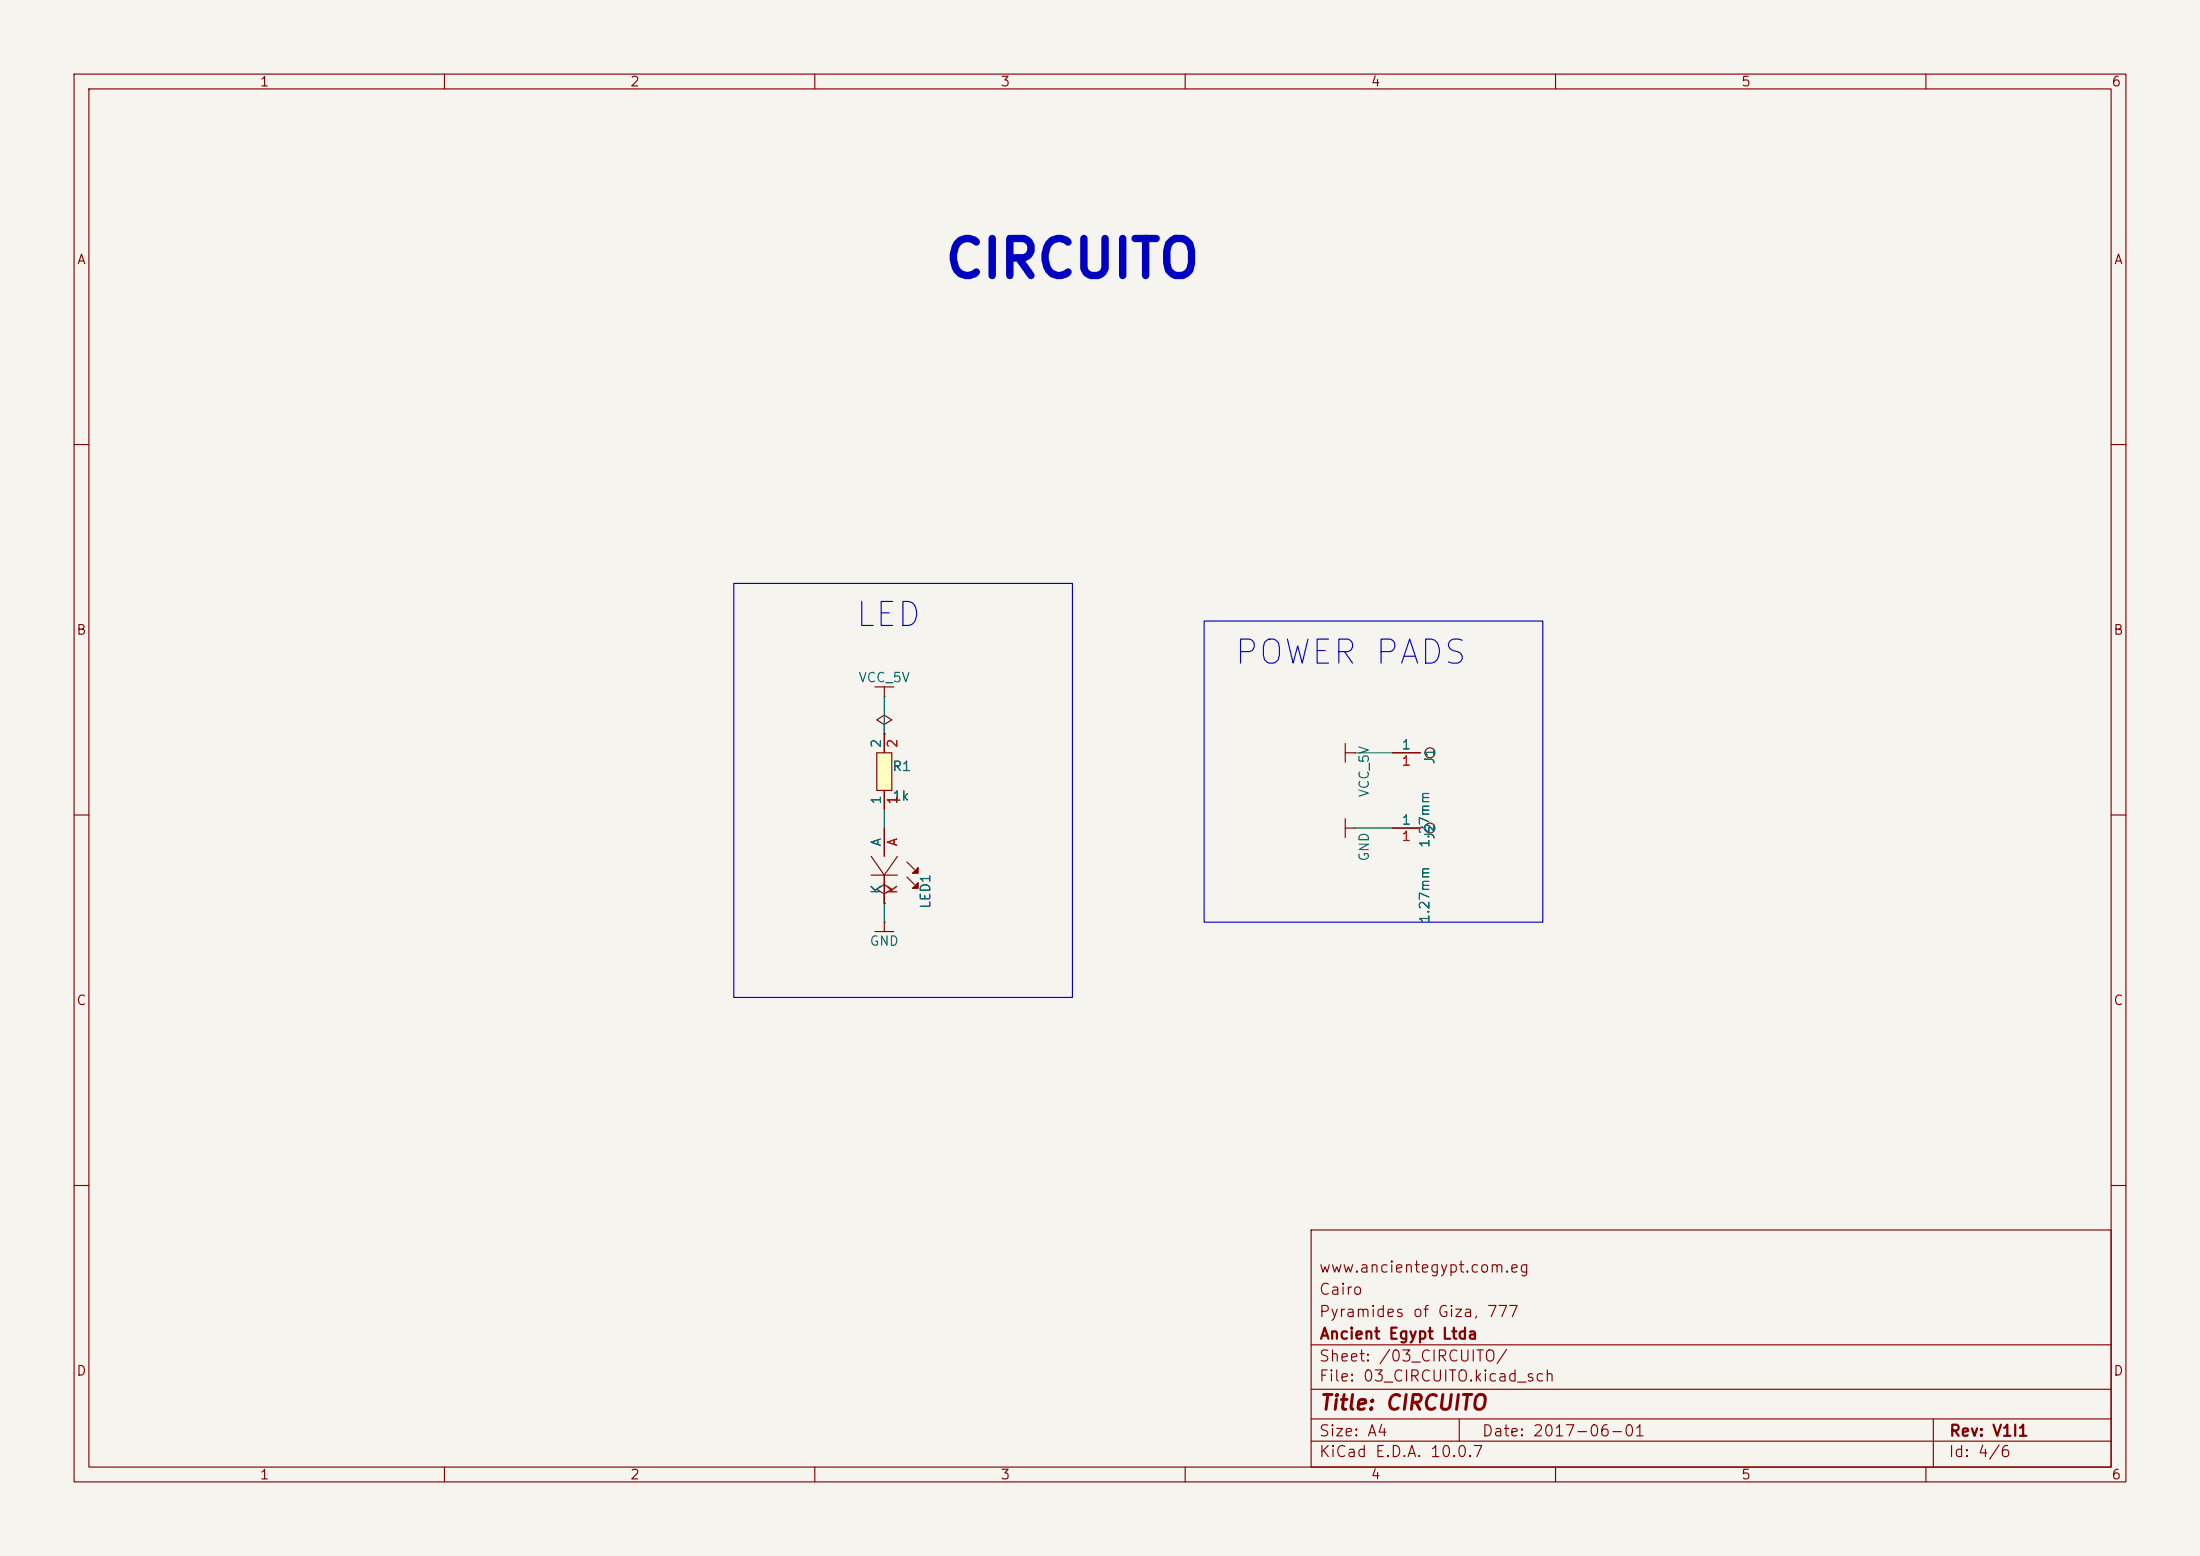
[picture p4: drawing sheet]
(kicad_sch
 (version 20260306)
 (generator "eeschema")
 (generator_version "10.0")
 (paper "A4")
 (title_block
  (title "CIRCUITO")
  (date "2017-06-01")
  (rev "V1I1")
  (company "Ancient Egypt Ltda")
  (comment 1 "Pyramides of Giza, 777")
  (comment 2 "Cairo")
  (comment 3 "www.ancientegypt.com.eg"))
 (lib_symbols
  (symbol "tiny_pendant:GND"
   (power global)
   (pin_numbers (hide yes))
   (pin_names
    (offset 0) (hide yes)) (exclude_from_sim no) (in_bom no) (on_board no)
   (in_pos_files yes)
   (duplicate_pin_numbers_are_jumpers no)
   (property "Reference" "#PWR" (at 0 -3.81 0) (show_name no) (do_not_autoplace no) (hide yes) (effects (font (size 1.27 1.27))))
   (property "Value" "GND" (at 0 3.81 0) (show_name no) (do_not_autoplace no) (effects (font (size 1.27 1.27))))
   (property "Footprint" "" (at 0 0 0) (show_name no) (do_not_autoplace no) (hide yes) (effects (font (size 1.27 1.27))))
   (property "Datasheet" "" (at 0 0 0) (show_name no) (do_not_autoplace no) (hide yes) (effects (font (size 1.27 1.27))))
   (property "Description" "Power port, bar style (converted from Altium)" (at 0 0 0) (show_name no) (do_not_autoplace no) (hide yes) (effects (font (size 1.27 1.27))))
   (symbol "GND_1_1"
    (polyline (pts (xy -1.27 1.27) (xy 1.27 1.27)) (stroke (width 0.1524) (type default)) (fill (type none)))
    (polyline (pts (xy 0 0) (xy 0 1.27)) (stroke (width 0.1524) (type default)) (fill (type none)))
    (pin power_in line (at 0 0 90) (length 0) (name "GND" (effects (font (size 1.27 1.27)))) (number "1" (effects (font (size 1.27 1.27))))))
   (embedded_fonts no))
  (symbol "tiny_pendant:LED RED CLEAR 0603 SMD"
   (pin_names
    (offset 0)) (exclude_from_sim no) (in_bom yes) (on_board yes)
   (in_pos_files yes)
   (duplicate_pin_numbers_are_jumpers no)
   (property "Reference" "LED" (at 0 3.81 0) (show_name no) (do_not_autoplace no) (effects (font (size 1.27 1.27))))
   (property "Value" "RED" (at 0 -3.81 0) (show_name no) (do_not_autoplace no) (effects (font (size 1.27 1.27))))
   (property "Footprint" "tiny_pendant:LED-0603-RED" (at 0 0 0) (show_name no) (do_not_autoplace no) (hide yes) (effects (font (size 1.27 1.27))))
   (property "Datasheet" "http://optoelectronics.liteon.com/upload/download/DS-22-99-0151/S_110_LTST-C190KRKT.pdf" (at 0 0 0) (show_name no) (do_not_autoplace no) (hide yes) (effects (font (size 1.27 1.27))))
   (property "Description" "LED RED CLEAR 0603 SMD" (at 0 0 0) (show_name no) (do_not_autoplace no) (hide yes) (effects (font (size 1.27 1.27))))
   (property "Supplier 1" "Digi-Key" (at 0 0 0) (show_name no) (do_not_autoplace no) (hide yes) (effects (font (size 1.27 1.27))))
   (property "Manufacturer" "Lite-On Inc." (at 0 0 0) (show_name no) (do_not_autoplace no) (hide yes) (effects (font (size 1.27 1.27))))
   (property "RoHS" "RoHS Compliant" (at 0 0 0) (show_name no) (do_not_autoplace no) (hide yes) (effects (font (size 1.27 1.27))))
   (property "Category" "Optoelectronics" (at 0 0 0) (show_name no) (do_not_autoplace no) (hide yes) (effects (font (size 1.27 1.27))))
   (property "Stock 1" "1118453" (at 0 0 0) (show_name no) (do_not_autoplace no) (hide yes) (effects (font (size 1.27 1.27))))
   (property "Pricing 1" "1=0.27, 10=0.196, 25=0.1448, 100=0.1034, 250=0.07032, 500=0.06204, 1000=0.0486 (USD)" (at 0 0 0) (show_name no) (do_not_autoplace no) (hide yes) (effects (font (size 1.27 1.27))))
   (property "Packaging" "Cut Tape (CT)" (at 0 0 0) (show_name no) (do_not_autoplace no) (hide yes) (effects (font (size 1.27 1.27))))
   (property "Color" "Red" (at 0 0 0) (show_name no) (do_not_autoplace no) (hide yes) (effects (font (size 1.27 1.27))))
   (property "Lens Color" "Colorless" (at 0 0 0) (show_name no) (do_not_autoplace no) (hide yes) (effects (font (size 1.27 1.27))))
   (property "Lens Transparency" "Clear" (at 0 0 0) (show_name no) (do_not_autoplace no) (hide yes) (effects (font (size 1.27 1.27))))
   (property "Millicandela Rating" "99mcd" (at 0 0 0) (show_name no) (do_not_autoplace no) (hide yes) (effects (font (size 1.27 1.27))))
   (property "Lens Style/Size" "Rectangle with Flat Top, 1.10mm x 0.80mm" (at 0 0 0) (show_name no) (do_not_autoplace no) (hide yes) (effects (font (size 1.27 1.27))))
   (property "Voltage - Forward (Vf) (Typ)" "2V" (at 0 0 0) (show_name no) (do_not_autoplace no) (hide yes) (effects (font (size 1.27 1.27))))
   (property "Current - Test" "20mA" (at 0 0 0) (show_name no) (do_not_autoplace no) (hide yes) (effects (font (size 1.27 1.27))))
   (property "Viewing Angle" "130°" (at 0 0 0) (show_name no) (do_not_autoplace no) (hide yes) (effects (font (size 1.27 1.27))))
   (property "Mounting Type" "Surface Mount" (at 0 0 0) (show_name no) (do_not_autoplace no) (hide yes) (effects (font (size 1.27 1.27))))
   (property "Wavelength - Dominant" "631nm" (at 0 0 0) (show_name no) (do_not_autoplace no) (hide yes) (effects (font (size 1.27 1.27))))
   (property "Wavelength - Peak" "639nm" (at 0 0 0) (show_name no) (do_not_autoplace no) (hide yes) (effects (font (size 1.27 1.27))))
   (property "Features" "-" (at 0 0 0) (show_name no) (do_not_autoplace no) (hide yes) (effects (font (size 1.27 1.27))))
   (property "Package / Case" "0603 (1608 Metric)" (at 0 0 0) (show_name no) (do_not_autoplace no) (hide yes) (effects (font (size 1.27 1.27))))
   (property "Supplier Device Package" "*" (at 0 0 0) (show_name no) (do_not_autoplace no) (hide yes) (effects (font (size 1.27 1.27))))
   (property "Size / Dimension" "1.60mm L x 0.80mm W" (at 0 0 0) (show_name no) (do_not_autoplace no) (hide yes) (effects (font (size 1.27 1.27))))
   (property "Height (Max)" "0.80mm" (at 0 0 0) (show_name no) (do_not_autoplace no) (hide yes) (effects (font (size 1.27 1.27))))
   (property "Supplier Part Number 1" "160-1436-1-ND" (at 0 0 0) (show_name no) (do_not_autoplace no) (hide yes) (effects (font (size 1.27 1.27))))
   (property "Manufacturer Part Number" "LTST-C190KRKT" (at 0 0 0) (show_name no) (do_not_autoplace no) (hide yes) (effects (font (size 1.27 1.27))))
   (symbol "LED RED CLEAR 0603 SMD_1_1"
    (polyline (pts (xy -1.27 1.778) (xy 1.27 0) (xy -1.27 -1.778)) (stroke (width 0.1524) (type default)) (fill (type none)))
    (polyline (pts (xy 0.254 4.572) (xy 1.016 4.572) (xy 1.016 3.81)) (stroke (width 0.1524) (type default)) (fill (type outline)))
    (polyline (pts (xy 0.508 4.064) (xy -0.508 3.048)) (stroke (width 0.1524) (type default)) (fill (type none)))
    (polyline (pts (xy 1.27 1.778) (xy 1.27 -1.778)) (stroke (width 0.1524) (type default)) (fill (type none)))
    (polyline (pts (xy 2.286 4.572) (xy 3.048 4.572) (xy 3.048 3.81)) (stroke (width 0.1524) (type default)) (fill (type outline)))
    (polyline (pts (xy 2.54 4.064) (xy 1.524 3.048)) (stroke (width 0.1524) (type default)) (fill (type none)))
    (pin passive line (at -5.08 0 0) (length 3.81) (name "A" (effects (font (size 1.27 1.27)))) (number "A" (effects (font (size 1.27 1.27)))))
    (pin passive line (at 5.08 0 180) (length 3.81) (name "K" (effects (font (size 1.27 1.27)))) (number "K" (effects (font (size 1.27 1.27))))))
   (embedded_fonts no))
  (symbol "tiny_pendant:PWR_FLAG"
   (power global)
   (pin_numbers (hide yes))
   (pin_names
    (offset 0) (hide yes)) (exclude_from_sim no) (in_bom no) (on_board no)
   (in_pos_files yes)
   (duplicate_pin_numbers_are_jumpers no)
   (property "Reference" "#FLG" (at 0 1.905 0) (show_name no) (do_not_autoplace no) (hide yes) (effects (font (size 1.27 1.27))))
   (property "Value" "PWR_FLAG" (at 0 3.81 0) (show_name no) (do_not_autoplace no) (effects (font (size 1.27 1.27))))
   (property "Footprint" "" (at 0 0 0) (show_name no) (do_not_autoplace no) (hide yes) (effects (font (size 1.27 1.27))))
   (property "Datasheet" "" (at 0 0 0) (show_name no) (do_not_autoplace no) (hide yes) (effects (font (size 1.27 1.27))))
   (property "Description" "Marks a net as driven (silences ERC power_pin_not_driven)" (at 0 0 0) (show_name no) (do_not_autoplace no) (hide yes) (effects (font (size 1.27 1.27))))
   (symbol "PWR_FLAG_1_1"
    (polyline (pts (xy 0 0) (xy 0 1.27) (xy -1.016 1.905) (xy 0 2.54) (xy 1.016 1.905) (xy 0 1.27)) (stroke (width 0.1524) (type default)) (fill (type none)))
    (pin power_out line (at 0 0 90) (length 0) (name "pwr" (effects (font (size 1.27 1.27)))) (number "1" (effects (font (size 1.27 1.27))))))
   (embedded_fonts no))
  (symbol "tiny_pendant:RES 1K 0603 1%"
   (pin_names
    (offset 0)) (exclude_from_sim no) (in_bom yes) (on_board yes)
   (in_pos_files yes)
   (duplicate_pin_numbers_are_jumpers no)
   (property "Reference" "R" (at 0 3.81 0) (show_name no) (do_not_autoplace no) (effects (font (size 1.27 1.27))))
   (property "Value" "1k" (at 0 -3.81 0) (show_name no) (do_not_autoplace no) (effects (font (size 1.27 1.27))))
   (property "Footprint" "tiny_pendant:RESC1608X06N" (at 0 0 0) (show_name no) (do_not_autoplace no) (hide yes) (effects (font (size 1.27 1.27))))
   (property "Datasheet" "http://www.yageo.com/documents/recent/PYu-RC_Group_51_RoHS_L_7.pdf" (at 0 0 0) (show_name no) (do_not_autoplace no) (hide yes) (effects (font (size 1.27 1.27))))
   (property "Description" "RES SMD 1K OHM 1% 1/10W 0603" (at 0 0 0) (show_name no) (do_not_autoplace no) (hide yes) (effects (font (size 1.27 1.27))))
   (property "Supplier 1" "Digi-Key" (at 0 0 0) (show_name no) (do_not_autoplace no) (hide yes) (effects (font (size 1.27 1.27))))
   (property "Manufacturer" "Yageo" (at 0 0 0) (show_name no) (do_not_autoplace no) (hide yes) (effects (font (size 1.27 1.27))))
   (property "Manufacturer Part Number" "RC0603JR-071KL" (at 0 0 0) (show_name no) (do_not_autoplace no) (hide yes) (effects (font (size 1.27 1.27))))
   (property "RoHS" "RoHS Compliant" (at 0 0 0) (show_name no) (do_not_autoplace no) (hide yes) (effects (font (size 1.27 1.27))))
   (property "Category" "Resistors" (at 0 0 0) (show_name no) (do_not_autoplace no) (hide yes) (effects (font (size 1.27 1.27))))
   (property "Stock 1" "4405000" (at 0 0 0) (show_name no) (do_not_autoplace no) (hide yes) (effects (font (size 1.27 1.27))))
   (property "Pricing 1" "5000=0.00149, 10000=0.00129, 25000=0.00113, 50000=0.00104, 125000=0.00102 (USD)" (at 0 0 0) (show_name no) (do_not_autoplace no) (hide yes) (effects (font (size 1.27 1.27))))
   (property "Packaging" "Tape & Reel (TR)" (at 0 0 0) (show_name no) (do_not_autoplace no) (hide yes) (effects (font (size 1.27 1.27))))
   (property "Part Status" "Active" (at 0 0 0) (show_name no) (do_not_autoplace no) (hide yes) (effects (font (size 1.27 1.27))))
   (property "Resistance (Ohms)" "1k" (at 0 0 0) (show_name no) (do_not_autoplace no) (hide yes) (effects (font (size 1.27 1.27))))
   (property "Tolerance" "±5%" (at 0 0 0) (show_name no) (do_not_autoplace no) (hide yes) (effects (font (size 1.27 1.27))))
   (property "Power (Watts)" "0.1W, 1/10W" (at 0 0 0) (show_name no) (do_not_autoplace no) (hide yes) (effects (font (size 1.27 1.27))))
   (property "Composition" "Thick Film" (at 0 0 0) (show_name no) (do_not_autoplace no) (hide yes) (effects (font (size 1.27 1.27))))
   (property "Features" "Moisture Resistant" (at 0 0 0) (show_name no) (do_not_autoplace no) (hide yes) (effects (font (size 1.27 1.27))))
   (property "Temperature Coefficient" "±100ppm/°C" (at 0 0 0) (show_name no) (do_not_autoplace no) (hide yes) (effects (font (size 1.27 1.27))))
   (property "Operating Temperature" "-55°C ~ 155°C" (at 0 0 0) (show_name no) (do_not_autoplace no) (hide yes) (effects (font (size 1.27 1.27))))
   (property "Package / Case" "0603 (1608 Metric)" (at 0 0 0) (show_name no) (do_not_autoplace no) (hide yes) (effects (font (size 1.27 1.27))))
   (property "Supplier Device Package" "0603" (at 0 0 0) (show_name no) (do_not_autoplace no) (hide yes) (effects (font (size 1.27 1.27))))
   (property "Size / Dimension" "0.063\" L x 0.031\" W (1.60mm x 0.80mm)" (at 0 0 0) (show_name no) (do_not_autoplace no) (hide yes) (effects (font (size 1.27 1.27))))
   (property "Height - Seated (Max)" "0.022\" (0.55mm)" (at 0 0 0) (show_name no) (do_not_autoplace no) (hide yes) (effects (font (size 1.27 1.27))))
   (property "Failure Rate" "-" (at 0 0 0) (show_name no) (do_not_autoplace no) (hide yes) (effects (font (size 1.27 1.27))))
   (property "Supplier Part Number 1" "311-1.0KGRTR-ND" (at 0 0 0) (show_name no) (do_not_autoplace no) (hide yes) (effects (font (size 1.27 1.27))))
   (symbol "RES 1K 0603 1%_1_1"
    (rectangle (start -1.016 -2.54) (end 1.016 2.54) (stroke (width 0.1524) (type default)) (fill (type background)))
    (pin passive line (at 0 -5.08 90) (length 2.54) (name "1" (effects (font (size 1.27 1.27)))) (number "1" (effects (font (size 1.27 1.27)))))
    (pin passive line (at 0 5.08 270) (length 2.54) (name "2" (effects (font (size 1.27 1.27)))) (number "2" (effects (font (size 1.27 1.27))))))
   (embedded_fonts no))
  (symbol "tiny_pendant:SOLDER_PAD_R_127MM"
   (pin_names
    (offset 0)) (exclude_from_sim no) (in_bom yes) (on_board yes)
   (in_pos_files yes)
   (duplicate_pin_numbers_are_jumpers no)
   (property "Reference" "J" (at 0 3.81 0) (show_name no) (do_not_autoplace no) (effects (font (size 1.27 1.27))))
   (property "Value" "1.27mm" (at 0 -3.81 0) (show_name no) (do_not_autoplace no) (effects (font (size 1.27 1.27))))
   (property "Footprint" "tiny_pendant:SOLDER PAD - 1.27mm" (at 0 0 0) (show_name no) (do_not_autoplace no) (hide yes) (effects (font (size 1.27 1.27))))
   (property "Datasheet" "" (at 0 0 0) (show_name no) (do_not_autoplace no) (hide yes) (effects (font (size 1.27 1.27))))
   (property "Description" "SOLDER_PAD_ROUND_127MM" (at 0 0 0) (show_name no) (do_not_autoplace no) (hide yes) (effects (font (size 1.27 1.27))))
   (property "pad size" "1.27mm" (at 0 0 0) (show_name no) (do_not_autoplace no) (hide yes) (effects (font (size 1.27 1.27))))
   (symbol "SOLDER_PAD_R_127MM_1_1"
    (circle (center 0 0) (radius 0.6719) (stroke (width 0.1524) (type default)) (fill (type none)))
    (pin passive line (at 0 -5.08 90) (length 3.81) (name "1" (effects (font (size 1.27 1.27)))) (number "1" (effects (font (size 1.27 1.27))))))
   (embedded_fonts no))
  (symbol "tiny_pendant:VCC_5V"
   (power global)
   (pin_numbers (hide yes))
   (pin_names
    (offset 0) (hide yes)) (exclude_from_sim no) (in_bom no) (on_board no)
   (in_pos_files yes)
   (duplicate_pin_numbers_are_jumpers no)
   (property "Reference" "#PWR" (at 0 -3.81 0) (show_name no) (do_not_autoplace no) (hide yes) (effects (font (size 1.27 1.27))))
   (property "Value" "VCC_5V" (at 0 3.81 0) (show_name no) (do_not_autoplace no) (effects (font (size 1.27 1.27))))
   (property "Footprint" "" (at 0 0 0) (show_name no) (do_not_autoplace no) (hide yes) (effects (font (size 1.27 1.27))))
   (property "Datasheet" "" (at 0 0 0) (show_name no) (do_not_autoplace no) (hide yes) (effects (font (size 1.27 1.27))))
   (property "Description" "Power port, bar style (converted from Altium)" (at 0 0 0) (show_name no) (do_not_autoplace no) (hide yes) (effects (font (size 1.27 1.27))))
   (symbol "VCC_5V_1_1"
    (polyline (pts (xy -1.27 1.27) (xy 1.27 1.27)) (stroke (width 0.1524) (type default)) (fill (type none)))
    (polyline (pts (xy 0 0) (xy 0 1.27)) (stroke (width 0.1524) (type default)) (fill (type none)))
    (pin power_in line (at 0 0 90) (length 0) (name "VCC_5V" (effects (font (size 1.27 1.27)))) (number "1" (effects (font (size 1.27 1.27))))))
   (embedded_fonts no)))
 (rectangle
  (start 99.06 134.62)
  (end 144.78 78.74)
  (stroke (width 0.1524) (type default))
  (fill (type none)))
 (rectangle
  (start 162.56 124.46)
  (end 208.28 83.82)
  (stroke (width 0.1524) (type default))
  (fill (type none)))
 (text "CIRCUITO"
  (exclude_from_sim no)
  (at 144.78 38.1 0)
  (effects (font (size 5 5)
    (bold yes)) (justify bottom)))
 (text "LED"
  (exclude_from_sim no)
  (at 124.46 81.28 0)
  (effects (font (size 3.24 3.24)) (justify right top)))
 (text "POWER PADS"
  (exclude_from_sim no)
  (at 198.12 86.36 0)
  (effects (font (size 3.24 3.24)) (justify right top)))
 (wire
  (pts (xy 119.38 124.46) (xy 119.38 121.92))
  (stroke (width 0) (type default)))
 (wire
  (pts (xy 182.88 111.76) (xy 187.96 111.76))
  (stroke (width 0) (type default)))
 (wire
  (pts (xy 119.38 111.76) (xy 119.38 109.22))
  (stroke (width 0) (type default)))
 (wire
  (pts (xy 182.88 101.6) (xy 187.96 101.6))
  (stroke (width 0) (type default)))
 (wire
  (pts (xy 119.38 93.98) (xy 119.38 99.06))
  (stroke (width 0) (type default)))
 (symbol
  (lib_id "tiny_pendant:VCC_5V")
  (at 119.38 93.98 0)
  (unit 1)
  (body_style 1)
  (exclude_from_sim no)
  (in_bom no)
  (on_board no)
  (in_pos_files yes)
  (dnp no)
  (property "Reference" "#PWR01" (at 119.38 93.98 0) (hide yes) (show_name no) (do_not_autoplace no) (effects (font (size 1.27 1.27))))
  (property "Value" "VCC_5V" (at 119.38 91.44 0) (show_name no) (do_not_autoplace no) (effects (font (size 1.27 1.27))))
  (property "Footprint" "" (at 119.38 93.98 0) (show_name no) (do_not_autoplace no) (effects (font (size 1.27 1.27))))
  (property "Datasheet" "" (at 119.38 93.98 0) (show_name no) (do_not_autoplace no) (effects (font (size 1.27 1.27))))
  (property "Description" "" (at 119.38 93.98 0) (show_name no) (do_not_autoplace no) (effects (font (size 1.27 1.27))))
  (pin "1"))
 (symbol
  (lib_id "tiny_pendant:PWR_FLAG")
  (at 119.38 99.06 0)
  (unit 1)
  (body_style 1)
  (exclude_from_sim no)
  (in_bom no)
  (on_board no)
  (in_pos_files yes)
  (dnp no)
  (property "Reference" "#FLG01" (at 119.38 99.06 0) (hide yes) (show_name no) (do_not_autoplace no) (effects (font (size 1.27 1.27))))
  (property "Value" "PWR_FLAG" (at 119.38 99.06 0) (hide yes) (show_name no) (do_not_autoplace no) (effects (font (size 1.27 1.27))))
  (property "Footprint" "" (at 119.38 99.06 0) (show_name no) (do_not_autoplace no) (effects (font (size 1.27 1.27))))
  (property "Datasheet" "" (at 119.38 99.06 0) (show_name no) (do_not_autoplace no) (effects (font (size 1.27 1.27))))
  (property "Description" "" (at 119.38 99.06 0) (show_name no) (do_not_autoplace no) (effects (font (size 1.27 1.27))))
  (pin "1"))
 (symbol
  (lib_id "tiny_pendant:VCC_5V")
  (at 182.88 101.6 90)
  (unit 1)
  (body_style 1)
  (exclude_from_sim no)
  (in_bom no)
  (on_board no)
  (in_pos_files yes)
  (dnp no)
  (property "Reference" "#PWR03" (at 182.88 101.6 0) (hide yes) (show_name no) (do_not_autoplace no) (effects (font (size 1.27 1.27))))
  (property "Value" "VCC_5V" (at 184.15 104.14 0) (show_name no) (do_not_autoplace no) (effects (font (size 1.27 1.27))))
  (property "Footprint" "" (at 182.88 101.6 0) (show_name no) (do_not_autoplace no) (effects (font (size 1.27 1.27))))
  (property "Datasheet" "" (at 182.88 101.6 0) (show_name no) (do_not_autoplace no) (effects (font (size 1.27 1.27))))
  (property "Description" "" (at 182.88 101.6 0) (show_name no) (do_not_autoplace no) (effects (font (size 1.27 1.27))))
  (pin "1"))
 (symbol
  (lib_id "tiny_pendant:SOLDER_PAD_R_127MM")
  (at 193.04 101.6 270)
  (unit 1)
  (body_style 1)
  (exclude_from_sim no)
  (in_bom yes)
  (on_board yes)
  (in_pos_files yes)
  (dnp no)
  (property "Reference" "J1" (at 192.278 100.838 0) (show_name no) (do_not_autoplace no) (effects (font (size 1.27 1.27)) (justify left bottom)))
  (property "Value" "1.27mm" (at 193.04 106.68 0) (show_name no) (do_not_autoplace no) (effects (font (size 1.27 1.27)) (justify left top)))
  (property "Footprint" "tiny_pendant:SOLDER PAD - 1.27mm" (at 193.04 101.6 0) (hide yes) (show_name no) (do_not_autoplace no) (effects (font (size 1.27 1.27))))
  (property "Datasheet" "" (at 193.04 101.6 0) (hide yes) (show_name no) (do_not_autoplace no) (effects (font (size 1.27 1.27))))
  (property "Description" "" (at 193.04 101.6 0) (show_name no) (do_not_autoplace no) (effects (font (size 1.27 1.27))))
  (pin "1"))
 (symbol
  (lib_id "tiny_pendant:SOLDER_PAD_R_127MM")
  (at 193.04 111.76 270)
  (unit 1)
  (body_style 1)
  (exclude_from_sim no)
  (in_bom yes)
  (on_board yes)
  (in_pos_files yes)
  (dnp no)
  (property "Reference" "J2" (at 192.278 110.998 0) (show_name no) (do_not_autoplace no) (effects (font (size 1.27 1.27)) (justify left bottom)))
  (property "Value" "1.27mm" (at 193.04 116.84 0) (show_name no) (do_not_autoplace no) (effects (font (size 1.27 1.27)) (justify left top)))
  (property "Footprint" "tiny_pendant:SOLDER PAD - 1.27mm" (at 193.04 111.76 0) (hide yes) (show_name no) (do_not_autoplace no) (effects (font (size 1.27 1.27))))
  (property "Datasheet" "" (at 193.04 111.76 0) (hide yes) (show_name no) (do_not_autoplace no) (effects (font (size 1.27 1.27))))
  (property "Description" "" (at 193.04 111.76 0) (show_name no) (do_not_autoplace no) (effects (font (size 1.27 1.27))))
  (pin "1"))
 (symbol
  (lib_id "tiny_pendant:PWR_FLAG")
  (at 119.38 121.92 0)
  (unit 1)
  (body_style 1)
  (exclude_from_sim no)
  (in_bom no)
  (on_board no)
  (in_pos_files yes)
  (dnp no)
  (property "Reference" "#FLG02" (at 119.38 121.92 0) (hide yes) (show_name no) (do_not_autoplace no) (effects (font (size 1.27 1.27))))
  (property "Value" "PWR_FLAG" (at 119.38 121.92 0) (hide yes) (show_name no) (do_not_autoplace no) (effects (font (size 1.27 1.27))))
  (property "Footprint" "" (at 119.38 121.92 0) (show_name no) (do_not_autoplace no) (effects (font (size 1.27 1.27))))
  (property "Datasheet" "" (at 119.38 121.92 0) (show_name no) (do_not_autoplace no) (effects (font (size 1.27 1.27))))
  (property "Description" "" (at 119.38 121.92 0) (show_name no) (do_not_autoplace no) (effects (font (size 1.27 1.27))))
  (pin "1"))
 (symbol
  (lib_id "tiny_pendant:GND")
  (at 182.88 111.76 90)
  (unit 1)
  (body_style 1)
  (exclude_from_sim no)
  (in_bom no)
  (on_board no)
  (in_pos_files yes)
  (dnp no)
  (property "Reference" "#PWR04" (at 182.88 111.76 0) (hide yes) (show_name no) (do_not_autoplace no) (effects (font (size 1.27 1.27))))
  (property "Value" "GND" (at 184.15 114.3 0) (show_name no) (do_not_autoplace no) (effects (font (size 1.27 1.27))))
  (property "Footprint" "" (at 182.88 111.76 0) (show_name no) (do_not_autoplace no) (effects (font (size 1.27 1.27))))
  (property "Datasheet" "" (at 182.88 111.76 0) (show_name no) (do_not_autoplace no) (effects (font (size 1.27 1.27))))
  (property "Description" "" (at 182.88 111.76 0) (show_name no) (do_not_autoplace no) (effects (font (size 1.27 1.27))))
  (pin "1"))
 (symbol
  (lib_id "tiny_pendant:LED RED CLEAR 0603 SMD")
  (at 119.38 116.84 270)
  (unit 1)
  (body_style 1)
  (exclude_from_sim no)
  (in_bom yes)
  (on_board yes)
  (in_pos_files yes)
  (dnp no)
  (property "Reference" "LED1" (at 124.206 117.856 0) (show_name no) (do_not_autoplace no) (effects (font (size 1.27 1.27)) (justify left bottom)))
  (property "Value" "RED" (at 117.348 111.252 0) (hide yes) (show_name no) (do_not_autoplace no) (effects (font (size 1.27 1.27)) (justify left top)))
  (property "Footprint" "tiny_pendant:LED-0603-RED" (at 119.38 116.84 0) (hide yes) (show_name no) (do_not_autoplace no) (effects (font (size 1.27 1.27))))
  (property "Datasheet" "http://optoelectronics.liteon.com/upload/download/DS-22-99-0151/S_110_LTST-C190KRKT.pdf" (at 119.38 116.84 0) (hide yes) (show_name no) (do_not_autoplace no) (effects (font (size 1.27 1.27))))
  (property "Description" "" (at 119.38 116.84 0) (show_name no) (do_not_autoplace no) (effects (font (size 1.27 1.27))))
  (pin "A")
  (pin "K"))
 (symbol
  (lib_id "tiny_pendant:RES 1K 0603 1%")
  (at 119.38 104.14 0)
  (unit 1)
  (body_style 1)
  (exclude_from_sim no)
  (in_bom yes)
  (on_board yes)
  (in_pos_files yes)
  (dnp no)
  (property "Reference" "R1" (at 120.396 104.14 0) (show_name no) (do_not_autoplace no) (effects (font (size 1.27 1.27)) (justify left bottom)))
  (property "Value" "1k" (at 120.396 106.68 0) (show_name no) (do_not_autoplace no) (effects (font (size 1.27 1.27)) (justify left top)))
  (property "Footprint" "tiny_pendant:RESC1608X06N" (at 119.38 104.14 0) (hide yes) (show_name no) (do_not_autoplace no) (effects (font (size 1.27 1.27))))
  (property "Datasheet" "http://www.yageo.com/documents/recent/PYu-RC_Group_51_RoHS_L_7.pdf" (at 119.38 104.14 0) (hide yes) (show_name no) (do_not_autoplace no) (effects (font (size 1.27 1.27))))
  (property "Description" "" (at 119.38 104.14 0) (show_name no) (do_not_autoplace no) (effects (font (size 1.27 1.27))))
  (pin "2")
  (pin "1"))
 (symbol
  (lib_id "tiny_pendant:GND")
  (at 119.38 124.46 180)
  (unit 1)
  (body_style 1)
  (exclude_from_sim no)
  (in_bom no)
  (on_board no)
  (in_pos_files yes)
  (dnp no)
  (property "Reference" "#PWR02" (at 119.38 124.46 0) (hide yes) (show_name no) (do_not_autoplace no) (effects (font (size 1.27 1.27))))
  (property "Value" "GND" (at 119.38 127 0) (show_name no) (do_not_autoplace no) (effects (font (size 1.27 1.27))))
  (property "Footprint" "" (at 119.38 124.46 0) (show_name no) (do_not_autoplace no) (effects (font (size 1.27 1.27))))
  (property "Datasheet" "" (at 119.38 124.46 0) (show_name no) (do_not_autoplace no) (effects (font (size 1.27 1.27))))
  (property "Description" "" (at 119.38 124.46 0) (show_name no) (do_not_autoplace no) (effects (font (size 1.27 1.27))))
  (pin "1"))
 (sheet_instances
  (path ""
   (page "1"))))
